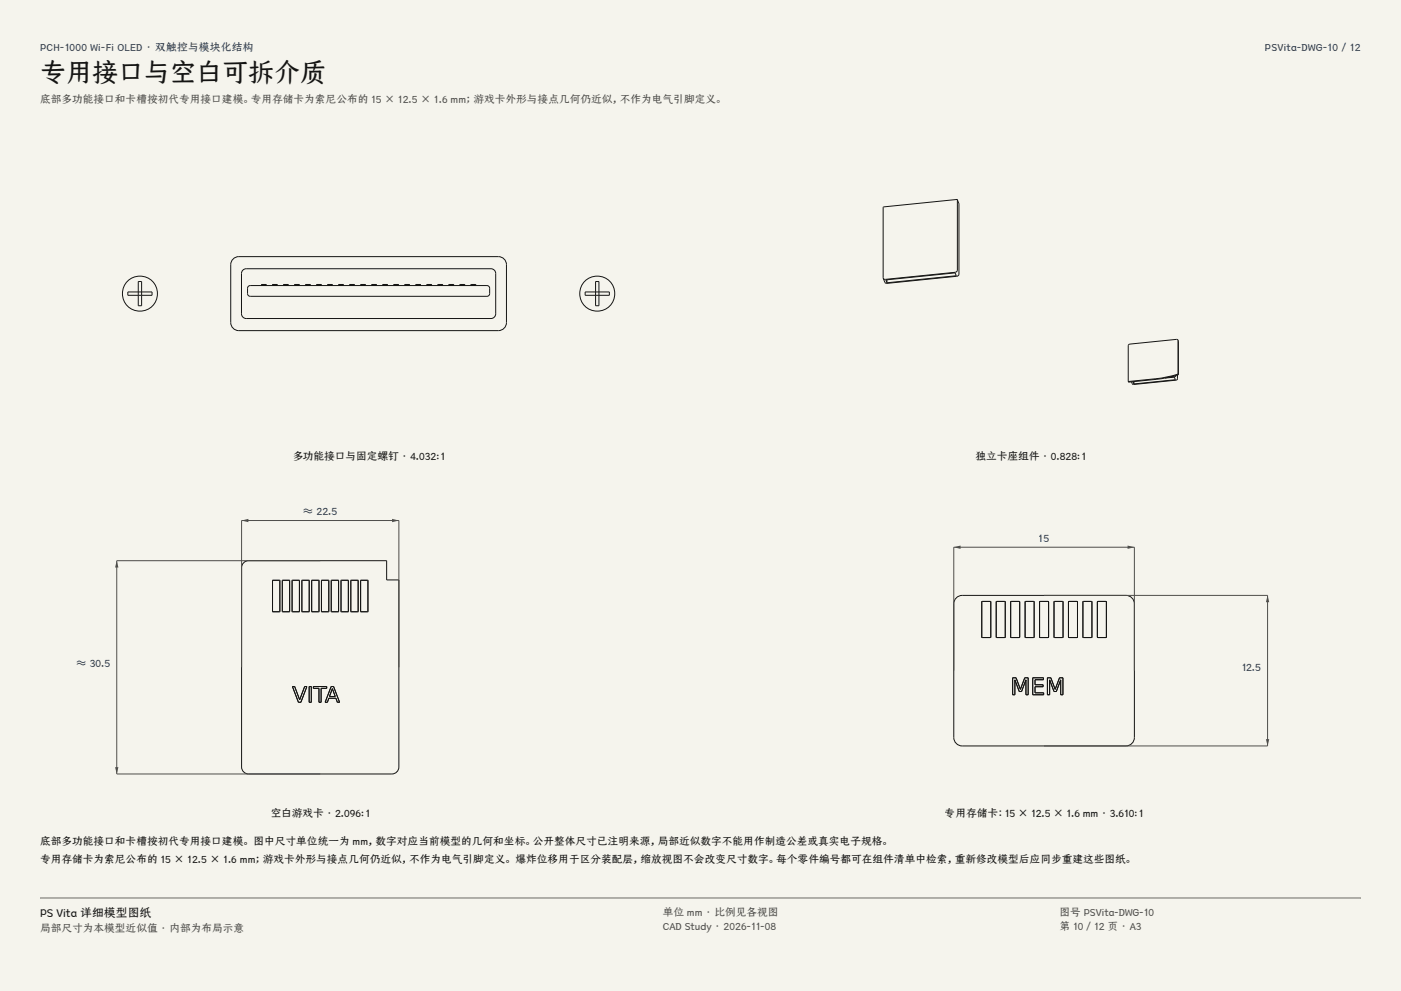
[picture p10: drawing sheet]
<svg xmlns="http://www.w3.org/2000/svg" width="420mm" height="297mm" viewBox="0 0 420 297" stroke-linecap="round" stroke-linejoin="round" font-family="sans-serif">
<g fill="#f5f4ed">
<path d="M0 0h420v297h-420z"/>
<path d="M12 12h396v275h-396z"/>
</g>
<g fill="none" stroke="#141413" stroke-width=".3">
<path d="M287 59.8l-22.2 2.2v21.4M287 59.8h.1M287 59.8v21.2l-.2 .4-.4 .2-21 2.1-.6-.3M287 59.8l.4 1.2M69.7 77.8a2.41 2.41 0 0 1 1.9-.9h77.8a2.42 2.42 0 0 1 2.4 2.4v17.4a2.42 2.42 0 0 1-2.4 2.4h-77.8a2.42 2.42 0 0 1-2.4-2.4v-17.4zM287.4 61h.1M287.4 61l.1 21.2-.2 .4-.5 .2-20.9 2.1-.6-.3-.5-1.2M38.3 87.5h7.3v1h-7.3zM41.4 84.4h1.1v7.2h-1.1zM73 80.8l.8-.3h73.4a1.41 1.41 0 0 1 1.4 1.5v12a1.41 1.41 0 0 1-1.4 1.5h-73.4a1.41 1.41 0 0 1-1.4-1.5v-12zM74.4 85.8l.6-.2h71a.81 .81 0 0 1 .8 .8v1.6a.81 .81 0 0 1-.8 .8h-71a.81 .81 0 0 1-.8-.8v-1.6zM78.4 85.3v.2"/>
<path d="M78.4 85.3h1.3l.1 .2M78.4 85.5h1.3M81.7 85.3v.2M81.8 85.3h1.2M81.8 85.5h1.2M83.1 85.3v.2M85 85.3v.2M85.1 85.3h1.2M85.1 85.5h1.2M86.4 85.3v.2M88.3 85.3v.2M88.4 85.3h1.3"/>
<path d="M88.4 85.5h1.3M89.7 85.3v.2M91.7 85.5h1.3M93 85.3h-1.3l-.1 .2M93 85.3v.2M95 85.5h1.3M96.3 85.3h-1.3l-.1 .2M96.3 85.3v.2M98.2 85.5l.1-.2h1.3v.2M98.3 85.5h1.3M101.5 85.5l.1-.2h1.3v.2M101.6 85.5h1.3"/>
<path d="M104.9 85.3v.2M104.9 85.3h1.3v.2M104.9 85.5h1.3M108.2 85.3v.2M108.2 85.3h1.3v.2M108.2 85.5h1.3M111.5 85.3v.2M111.5 85.3h1.3M111.5 85.5h1.3M112.8 85.3v.2M114.8 85.3v.2M114.8 85.3h1.3"/>
<path d="M114.8 85.5h1.3M116.1 85.3v.2M118.1 85.5h1.3M119.4 85.3h-1.3v.2M119.5 85.3v.2M121.4 85.5h1.3M122.7 85.3h-1.3v.2M122.8 85.3v.2M124.7 85.5v-.2h1.3l.1 .2M124.7 85.5h1.3M128 85.5v-.2h1.3l.1 .2M128 85.5h1.3"/>
<path d="M131.3 85.3v.2M131.3 85.3h1.3l.1 .2M131.3 85.5h1.3M134.6 85.3v.2M134.7 85.3h1.2l.1 .2M134.7 85.5h1.2M137.9 85.3v.2M138 85.3h1.2M138 85.5h1.2M139.3 85.3v.2M141.2 85.3v.2M141.3 85.3h1.3"/>
<path d="M141.3 85.5h1.3M142.6 85.3v.2M175.4 87.5h7.3v1h-7.3zM178.5 84.4h1.1v7.2h-1.1zM265.6 83.9l20.7-2.1 .4 .8-20.8 2.2zM265.9 83.9v.9M338.3 114.3v.2M338.3 114.4v.1M339.7 114.4l.2 .7M339.9 114.4v.7M349.3 113.3l2.8-.3 .3 .8-12.5 1.3M352.6 112.5l-.4 .4-1.7 .2"/>
<path d="M353 112.4v1.1l-.4 .4-12.8 1.3-.3-.1-.3-.7M353.1 102l-.4-.3-14.2 1.5-.3 .4 .1 10.7M353.1 102l.1 10.1M353.1 102l.1 10.3M353.2 112.1l-5 1.2-9.9 1M353.2 112.1v.2M353.2 112.3l-4.9 1.2-10 1M73 168.7l1.5-.7h41.4v5.8h3.7v56.1a2.1 2.1 0 0 1-2.1 2.1h-43a2.1 2.1 0 0 1-2.1-2.1v-59.8zM81.7 173.9l2.2 .1-.1 9.3h-2.1zM84.7 173.9l2.1 .1-.1 9.3h-2.1zM87.6 173.9l2.2 .1-.1 9.3h-2.1zM90.5 173.9l2.2 .1-.1 9.3h-2.1z"/>
<path d="M93.5 173.9l2.1 .1-.1 9.3h-2.1zM96.4 173.9l2.2 .1-.1 9.3h-2.1zM99.3 173.9l2.2 .1-.1 9.3h-2.1zM102.3 173.9l2.1 .1v9.3h-2.2zM105.2 173.9l2.2 .1-.1 9.3h-2.1zM108.1 173.9l2.2 .1-.1 9.3h-2.1zM87.7 205.8h.6l1.5 3.9 1.5-3.9h.7l-1.8 4.7h-.7zM92.7 205.8h.6v4.7h-.6zM93.9 205.8h4v.5h-1.6v4.2h-.7v-4.2h-1.7zM99.3 205.8h.7l1.8 4.7h-.7l-.4-1.2h-2.1l-.5 1.2h-.6zM99.6 206.4l.9 2.3h-1.7z"/>
<circle cx="41.9" cy="88" r="5.3"/>
<circle cx="78.4" cy="85.3" r=".04"/>
<circle cx="78.4" cy="85.5" r=".04"/>
<circle cx="79.7" cy="85.3" r=".04"/>
<circle cx="79.7" cy="85.5" r=".04"/>
<circle cx="81.8" cy="85.3" r=".04"/>
<circle cx="81.8" cy="85.5" r=".04"/>
<circle cx="83" cy="85.3" r=".04"/>
<circle cx="83" cy="85.5" r=".04"/>
<circle cx="85.1" cy="85.3" r=".04"/>
<circle cx="85.1" cy="85.5" r=".04"/>
<circle cx="86.3" cy="85.5" r=".04"/>
<circle cx="86.3" cy="85.3" r=".04"/>
<circle cx="88.4" cy="85.3" r=".04"/>
<circle cx="88.4" cy="85.5" r=".04"/>
<circle cx="89.7" cy="85.3" r=".04"/>
<circle cx="89.7" cy="85.5" r=".04"/>
<circle cx="91.7" cy="85.3" r=".04"/>
<circle cx="91.7" cy="85.5" r=".04"/>
<circle cx="93" cy="85.3" r=".04"/>
<circle cx="93" cy="85.5" r=".04"/>
<circle cx="95" cy="85.3" r=".04"/>
<circle cx="95" cy="85.5" r=".04"/>
<circle cx="96.3" cy="85.3" r=".04"/>
<circle cx="96.3" cy="85.5" r=".04"/>
<circle cx="98.3" cy="85.3" r=".04"/>
<circle cx="98.3" cy="85.5" r=".04"/>
<circle cx="99.6" cy="85.3" r=".04"/>
<circle cx="99.6" cy="85.5" r=".04"/>
<circle cx="101.6" cy="85.3" r=".04"/>
<circle cx="101.6" cy="85.5" r=".04"/>
<circle cx="102.9" cy="85.3" r=".04"/>
<circle cx="102.9" cy="85.5" r=".04"/>
<circle cx="104.9" cy="85.3" r=".04"/>
<circle cx="104.9" cy="85.5" r=".04"/>
<circle cx="106.2" cy="85.3" r=".04"/>
<circle cx="106.2" cy="85.5" r=".04"/>
<circle cx="108.2" cy="85.5" r=".04"/>
<circle cx="108.2" cy="85.3" r=".04"/>
<circle cx="109.5" cy="85.3" r=".04"/>
<circle cx="109.5" cy="85.5" r=".04"/>
<circle cx="111.5" cy="85.5" r=".04"/>
<circle cx="111.5" cy="85.3" r=".04"/>
<circle cx="112.8" cy="85.3" r=".04"/>
<circle cx="112.8" cy="85.5" r=".04"/>
<circle cx="114.8" cy="85.5" r=".04"/>
<circle cx="114.8" cy="85.3" r=".04"/>
<circle cx="116.1" cy="85.3" r=".04"/>
<circle cx="116.1" cy="85.5" r=".04"/>
<circle cx="118.1" cy="85.3" r=".04"/>
<circle cx="118.1" cy="85.5" r=".04"/>
<circle cx="119.4" cy="85.3" r=".04"/>
<circle cx="119.4" cy="85.5" r=".04"/>
<circle cx="121.4" cy="85.3" r=".04"/>
<circle cx="121.4" cy="85.5" r=".04"/>
<circle cx="122.7" cy="85.5" r=".04"/>
<circle cx="122.7" cy="85.3" r=".04"/>
<circle cx="124.7" cy="85.5" r=".04"/>
<circle cx="124.7" cy="85.3" r=".04"/>
<circle cx="126" cy="85.3" r=".04"/>
<circle cx="126" cy="85.5" r=".04"/>
<circle cx="128" cy="85.3" r=".04"/>
<circle cx="128" cy="85.5" r=".04"/>
<circle cx="129.3" cy="85.3" r=".04"/>
<circle cx="129.3" cy="85.5" r=".04"/>
<circle cx="131.3" cy="85.3" r=".04"/>
<circle cx="131.3" cy="85.5" r=".04"/>
<circle cx="132.6" cy="85.3" r=".04"/>
<circle cx="132.6" cy="85.5" r=".04"/>
<circle cx="134.7" cy="85.3" r=".04"/>
<circle cx="134.7" cy="85.5" r=".04"/>
<circle cx="135.9" cy="85.5" r=".04"/>
<circle cx="135.9" cy="85.3" r=".04"/>
<circle cx="138" cy="85.5" r=".04"/>
<circle cx="138" cy="85.3" r=".04"/>
<circle cx="139.2" cy="85.3" r=".04"/>
<circle cx="139.2" cy="85.5" r=".04"/>
<circle cx="141.3" cy="85.5" r=".04"/>
<circle cx="141.3" cy="85.3" r=".04"/>
<circle cx="142.6" cy="85.3" r=".04"/>
<circle cx="142.6" cy="85.5" r=".04"/>
<circle cx="179" cy="88" r="5.3"/>
</g>
<path d="M72.4 200v-44h47.2v44" fill="none" stroke="#504e49" stroke-width=".3"/>
<g fill="#504e49">
<path d="M72.4 156l2.1-.5v1z"/>
<path d="M117.5 155.5l2.1 .5-2.1 .5z"/>
</g>
<path d="M96 168h-61v64h61" fill="none" stroke="#504e49" stroke-width=".3"/>
<g fill="#504e49">
<path d="M35 168l.5 2.1h-1z"/>
<path d="M34.5 229.9h1l-.5 2.1z"/>
</g>
<g fill="none" stroke="#141413" stroke-width=".3">
<path d="M286.5 179.4a2.52 2.52 0 0 1 2-1h49a2.53 2.53 0 0 1 2.6 2.6v40a2.53 2.53 0 0 1-2.6 2.6h-49a2.53 2.53 0 0 1-2.6-2.6v-40zM294.4 180.3l2.6 .1-.1 10.7-2.6-.2zM298.7 180.3l2.7 .1-.2 10.7-2.5-.2zM303 180.3l2.7 .1-.2 10.7-2.5-.2zM307.4 180.3l2.6 .1-.1 10.7-2.6-.2zM311.7 180.3l2.7 .1-.2 10.7-2.6-.2zM316 180.3l2.7 .1-.2 10.7-2.5-.2zM320.4 180.3l2.6 .1-.1 10.7-2.6-.2zM324.7 180.3l2.6 .1-.1 10.7-2.6-.2zM329 180.3l2.7 .1-.2 10.7-2.5-.2zM303.6 203.1h1l1.3 3.5 1.3-3.5h1v5.1h-.6v-4.4l-1.4 3.4h-.6l-1.4-3.4v4.4h-.6zM309.6 203.1h3.2v.6h-2.5v1.5h2.4v.6h-2.4v1.8h2.6v.6h-3.3z"/>
<path d="M314 203.1h1l1.3 3.5 1.3-3.5h1.1v5.1h-.7v-4.4l-1.3 3.4h-.7l-1.3-3.4v4.4h-.7z"/>
</g>
<path d="M285.9 201v-37h54.2v37" fill="none" stroke="#504e49" stroke-width=".3"/>
<g fill="#504e49">
<path d="M285.9 164l2.1-.5v1z"/>
<path d="M338 163.5l2.1 .5-2.1 .5z"/>
</g>
<path d="M313 178.4h67v45.2h-67" fill="none" stroke="#504e49" stroke-width=".3"/>
<g fill="#504e49">
<path d="M380 178.4l.5 2.1h-1z"/>
<path d="M379.5 221.5h1l-.5 2.1z"/>
</g>
<path d="M12 269.3h396zM12 269h396v.3h-396z" fill-rule="evenodd" fill="#504e49"/>
<text font-size="7.8" fill="#141413" x="12" y="24.7">专用接口与空白可拆介质</text>
<text font-size="3.5" fill="#141413" x="12" y="274.9">PS Vita 详细模型图纸</text>
<g font-size="3.2" fill="#1b365d">
<text x="12" y="15.3">PCH-1000 Wi-Fi OLED · 双触控与模块化结构</text>
<text x="379.2" y="15.3">PSVita-DWG-10 / 12</text>
<text x="90.9" y="154.4">≈ 22.5</text>
<text x="311.4" y="162.4">15</text>
<text x="22.9" y="200">≈ 30.5</text>
<text x="372.2" y="201">12.5</text>
</g>
<g font-size="3.2" fill="#504e49">
<text x="12" y="30.9">底部多功能接口和卡槽按初代专用接口建模。专用存储卡为索尼公布的 15 × 12.5 × 1.6 mm；游戏卡外形与接点几何仍近似，不作为电气引脚定义。</text>
<text x="198.7" y="274.5">单位 mm · 比例见各视图</text>
<text x="317.6" y="274.5">图号 PSVita-DWG-10</text>
<text x="12" y="279.3">局部尺寸为本模型近似值 · 内部为布局示意</text>
<text x="198.7" y="278.8">CAD Study · 2026-11-08</text>
<text x="317.6" y="278.8">第 10 / 12 页 · A3</text>
</g>
<g font-size="3.2" fill="#141413">
<text x="87.5" y="138">多功能接口与固定螺钉 · 4.032:1</text>
<text x="292.4" y="138">独立卡座组件 · 0.828:1</text>
<text x="81.1" y="245">空白游戏卡 · 2.096:1</text>
<text x="283.2" y="245">专用存储卡：15 × 12.5 × 1.6 mm · 3.610:1</text>
<text x="12" y="253.3">底部多功能接口和卡槽按初代专用接口建模。 图中尺寸单位统一为 mm，数字对应当前模型的几何和坐标。公开整体尺寸已注明来源，局部近似数字不能用作制造公差或真实电子规格。</text>
<text x="12" y="258.6">专用存储卡为索尼公布的 15 × 12.5 × 1.6 mm；游戏卡外形与接点几何仍近似，不作为电气引脚定义。 爆炸位移用于区分装配层，缩放视图不会改变尺寸数字。每个零件编号都可在组件清单中检索，重新修改模型后应同步重建这些图纸。</text>
</g>
</svg>
